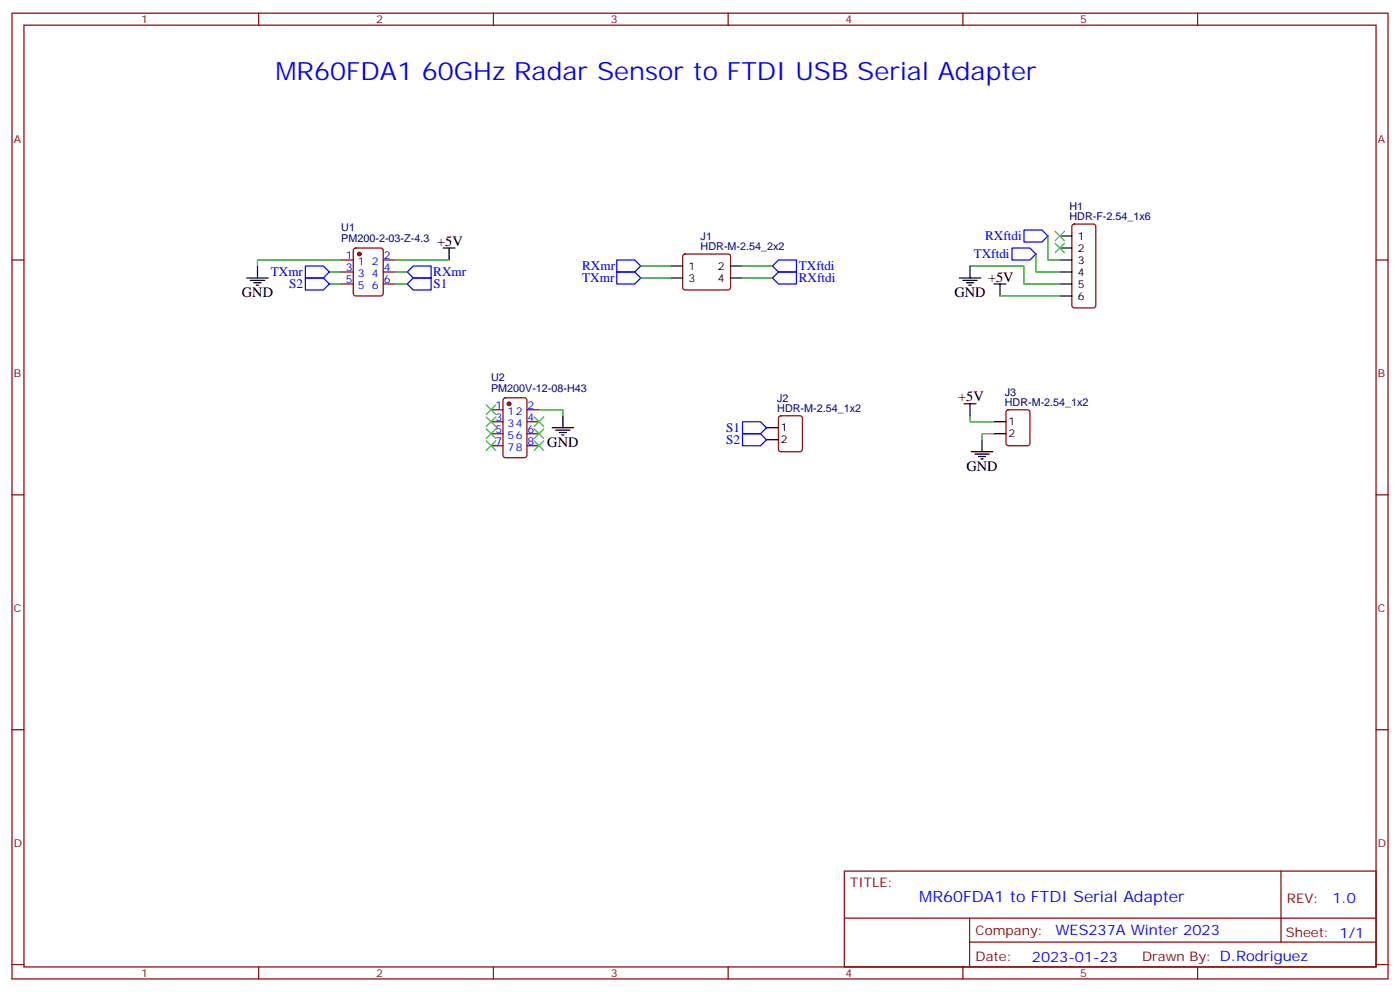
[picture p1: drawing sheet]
<svg xmlns="http://www.w3.org/2000/svg" width="412mm" height="292mm" viewBox="0 0 412 292" stroke-linecap="round" stroke-linejoin="round" font-family="sans-serif">
<g fill="none" stroke="#870000" stroke-width=".35">
<path d="M3.5 3.9h405.4v284.3h-405.4zM7.1 7.4h398.2v277.3h-398.2zM76.2 3.9v3.5M145.3 3.9v3.5M214.5 3.9v3.5M283.6 3.9v3.5M352.8 3.9v3.5M3.5 76.6h3.6M100.5 76.6h3.6M104.3 73.2l.5-.2h7.4l.6 .5 .1 12.9-.5 .7h-7.6l-.7-.4v-13zM112.9 76.6h3.5M201.3 75l.5-.2h12.7l.5 .2 .2 .5-.1 9.4-.6 .5-13-.1-.4-.6v-9.2z"/>
<path d="M316 66.2l.4-.2h5.7l.6 .4 .1 23.6-.5 .6-5.9 .1-.6-.5-.1-23.5zM405.3 76.6h3.6M100.5 83.6h3.6M100.5 80.1h3.6M112.9 83.6h3.5M112.9 80.1h3.5M148.4 117.3l.5-.2h5.6l.7 .5v16.5l-.4 .6-5.9 .1-.7-.5v-16.5zM144.6 120.7h3.6M144.6 131.2h3.6M144.6 124.2h3.6M144.6 127.7h3.6M155.2 120.7h3.5"/>
<path d="M155.2 131.2h3.5M155.2 124.2h3.5M155.2 127.7h3.5M229.5 122.6l.5-.2h5.7l.6 .4 .1 9.5-.5 .6-5.9 .1-.6-.5-.1-9.4zM296.6 120.9l.4-.2h5.7l.6 .4 .1 9.4-.5 .7h-5.9l-.6-.4-.1-9.4zM3.5 145.7h3.6M405.3 145.7h3.6M3.5 214.8h3.6M405.3 214.8h3.6M248.7 256.5h156.6v28.2h-156.6zM377.3 256.5v20.9M248.7 270.3h156.5"/>
<path d="M285.6 277.4h119.6M285.6 270.3v14.1M3.5 284h3.6M76.2 284.7v3.5M145.3 284.7v3.5M214.5 284.7v3.5M283.6 284.7v3.5M352.8 284.7v3.5M405.3 284h3.6"/>
</g>
<g fill="#870000" stroke="#870000" stroke-width=".35">
<circle cx="105.8" cy="74.8" r=".53"/>
<circle cx="149.9" cy="118.9" r=".53"/>
</g>
<g fill="none" stroke="#000" stroke-width=".35">
<path d="M75.8 78.3v3.5M130.5 73h3.6M132.3 73v3.6M197.6 78.3h3.5M215.2 78.3h3.5M285.8 78.3v3.5M312.2 73h3.5M312.2 69.5h3.5M312.2 76.6h3.5M72.7 81.8h6.3M73.7 82.6h4.3M74.8 83.3h2.1"/>
<path d="M75.5 84h.7M197.6 81.8h3.5M215.2 81.8h3.5M282.6 81.8h6.3M283.6 82.6h4.3M284.7 83.3h2.1M285.4 84h.7M292.8 83.6h3.5M294.6 83.6v3.5M312.2 80.1h3.5M312.2 83.6h3.5M312.2 87.1h3.5"/>
<path d="M284 118.9h3.5M285.8 118.9v3.5M162.6 125.9h6.4M163.7 126.6h4.2M164.7 127.4h2.2M165.5 128.1h.7M165.8 122.4v3.5M225.8 125.9h3.5M225.8 129.5h3.5M286.1 133h6.4M287.2 133.7h4.2M288.2 134.4h2.1"/>
<path d="M288.9 135.1h.7M289.3 129.5v3.5M292.8 124.2h3.5M292.8 127.7h3.5"/>
</g>
<path d="M90 78.3h5.2l1.8 1.8-1.8 1.7h-5.2zM121.7 78.3h5.3v3.5h-5.3l-1.8-1.7zM181.7 76.6h5.3l1.7 1.7-1.7 1.8h-5.3zM227.5 78.3l1.8-1.7h5.3v3.5h-5.3zM298.1 73h5.3l1.8 1.8-1.8 1.8h-5.3zM301.6 67.7h5.3l1.8 1.8-1.8 1.8h-5.3zM90 81.8h5.2l1.8 1.8-1.8 1.8h-5.2zM119.9 83.6l1.8-1.8h5.3v3.6h-5.3zM181.7 80.1h5.3l1.7 1.7-1.7 1.8h-5.3zM227.5 81.8l1.8-1.7h5.3v3.5h-5.3zM218.7 127.7h5.3l1.8 1.8-1.8 1.7h-5.3zM218.7 124.2h5.3l1.8 1.7-1.8 1.8h-5.3z" fill="none" stroke="#00f" stroke-width=".35"/>
<g fill="none" stroke="#008700" stroke-width=".35">
<path d="M100.5 76.6h-24.7v1.7M116.4 76.6h15.9M188.7 78.3h8.9M218.7 78.3h8.8M285.8 78.3h15.8v5.3h10.6M305.2 74.8v5.3h7M308.7 69.5v7.1h3.5M97 80.1h3.5M97 83.6h3.5M116.4 80.1h3.5M116.4 83.6h3.5M188.7 81.8h8.9"/>
<path d="M218.7 81.8h8.8M294.6 87.1h17.6M158.7 120.7h7.1v1.7M285.8 122.4v1.8h7M292.8 127.7h-3.5v1.8"/>
</g>
<g fill="none" stroke="#3c3" stroke-width=".35">
<path d="M310.8 68.1l2.8 2.8M310.8 71.6l2.8 2.8M313.6 68.1l-2.8 2.8M313.6 71.6l-2.8 2.8M143.2 119.2l2.8 2.9M146 119.2l-2.8 2.9M143.2 129.8l2.8 2.8M143.2 126.3l2.8 2.8M143.2 122.8l2.8 2.8M146 129.8l-2.8 2.8M146 126.3l-2.8 2.8M146 122.8l-2.8 2.8"/>
<path d="M157.3 126.3l2.9 2.8M157.3 129.8l2.9 2.8M157.3 122.8l2.9 2.8M160.2 126.3l-2.9 2.8M160.2 129.8l-2.9 2.8M160.2 122.8l-2.9 2.8"/>
</g>
<text font-size="7.4" fill="#00f" x="81.1" y="23.6">MR60FDA1 60GHz Radar Sensor to FTDI USB Serial Adapter</text>
<text font-size="4.6" fill="#00f" x="270.8" y="265.5">MR60FDA1 to FTDI Serial Adapter</text>
<g font-size="4.2">
<text x="128.8" y="72.3">+5V</text>
<text x="291" y="82.9">+5V</text>
<text x="71.3" y="87.5">GND</text>
<text x="281.2" y="87.5">GND</text>
<text x="282.2" y="118.2">+5V</text>
<text x="161.2" y="131.6">GND</text>
<text x="284.7" y="138.6">GND</text>
</g>
<g font-size="4.2" fill="#00f">
<text x="392.5" y="265.7">1.0</text>
<text x="310.9" y="275.3">WES237A Winter 2023</text>
<text x="304" y="283.1">2023-01-23</text>
</g>
<g font-size="3.9" fill="#00f">
<text x="290.2" y="70.8">RXftdi</text>
<text x="286.8" y="76">TXftdi</text>
<text x="79.8" y="81.3">TXmr</text>
<text x="127.6" y="81.3">RXmr</text>
<text x="171.5" y="79.5">RXmr</text>
<text x="171.5" y="83.1">TXmr</text>
<text x="235.3" y="79.6">TXftdi</text>
<text x="235.3" y="83.1">RXftdi</text>
<text x="85.2" y="84.9">S2</text>
<text x="127.7" y="84.9">S1</text>
<text x="213.9" y="130.7">S2</text>
<text x="213.9" y="127.2">S1</text>
</g>
<g font-size="3.9" fill="#800">
<text x="250.5" y="261.1">TITLE:</text>
<text x="379.1" y="265.7">REV:</text>
<text x="287.4" y="275.3">Company:</text>
<text x="378.7" y="275.9">Sheet: 1/1</text>
<text x="287.4" y="282.9">Date:</text>
<text x="336.4" y="283">Drawn By: D.Rodriguez</text>
</g>
<g font-size="3.2" fill="#800">
<text x="41.6" y="6.9">1</text>
<text x="110.8" y="6.9">2</text>
<text x="179.9" y="6.9">3</text>
<text x="249.1" y="6.9">4</text>
<text x="318.2" y="6.9">5</text>
<text x="4.1" y="42">A</text>
<text x="405.9" y="42">A</text>
<text x="4.1" y="111.1">B</text>
<text x="405.9" y="111.1">B</text>
<text x="4.1" y="180.3">C</text>
<text x="405.9" y="180.3">C</text>
<text x="4.1" y="249.4">D</text>
<text x="405.9" y="249.4">D</text>
<text x="41.6" y="287.7">1</text>
<text x="110.8" y="287.7">2</text>
<text x="179.9" y="287.7">3</text>
<text x="249.1" y="287.7">4</text>
<text x="318.2" y="287.7">5</text>
</g>
<g font-size="3.2" fill="#000080">
<text x="315" y="64.9">HDR-F-2.54_1x6</text>
<text x="315" y="61.8">H1</text>
<text x="100.5" y="71.3">PM200-2-03-Z-4.3</text>
<text x="100.5" y="68">U1</text>
<text x="206.4" y="70.6">J1</text>
<text x="206.4" y="73.7">HDR-M-2.54_2x2</text>
<text x="144.6" y="112.3">U2</text>
<text x="144.6" y="115.4">PM200V-12-08-H43</text>
<text x="229" y="118.3">J2</text>
<text x="296" y="119.6">HDR-M-2.54_1x2</text>
<text x="296" y="116.5">J3</text>
<text x="229" y="121.4">HDR-M-2.54_1x2</text>
</g>
<g font-size="3.2">
<text x="317.5" y="70.6">1</text>
<text x="317.5" y="74.1">2</text>
<text x="317.5" y="77.6">3</text>
<text x="202.8" y="79.4">1</text>
<text x="202.8" y="82.9">3</text>
<text x="211.4" y="79.4">2</text>
<text x="211.4" y="82.9">4</text>
<text x="317.5" y="81.1">4</text>
<text x="317.5" y="84.7">5</text>
<text x="317.5" y="88.2">6</text>
<text x="297" y="125.2">1</text>
<text x="230" y="127">1</text>
<text x="230" y="130.5">2</text>
<text x="297" y="128.8">2</text>
</g>
<g font-size="3.2" fill="#00f">
<text x="101.9" y="76.2">1</text>
<text x="105.4" y="78">1</text>
<text x="109.6" y="78">2</text>
<text x="113.1" y="76.2">2</text>
<text x="101.9" y="79.7">3</text>
<text x="101.9" y="83.3">5</text>
<text x="105.4" y="81.5">3</text>
<text x="109.6" y="81.5">4</text>
<text x="113.1" y="83.3">6</text>
<text x="113.1" y="79.7">4</text>
<text x="105.4" y="85">5</text>
<text x="109.6" y="85">6</text>
<text x="146" y="120.3">1</text>
<text x="146" y="123.8">3</text>
<text x="149.5" y="122.1">12</text>
<text x="149.5" y="125.6">34</text>
<text x="155.4" y="123.8">4</text>
<text x="155.4" y="120.3">2</text>
<text x="146" y="127.4">5</text>
<text x="146" y="130.9">7</text>
<text x="149.5" y="129.1">56</text>
<text x="155.4" y="130.9">8</text>
<text x="155.4" y="127.4">6</text>
<text x="149.5" y="132.6">78</text>
</g>
</svg>
